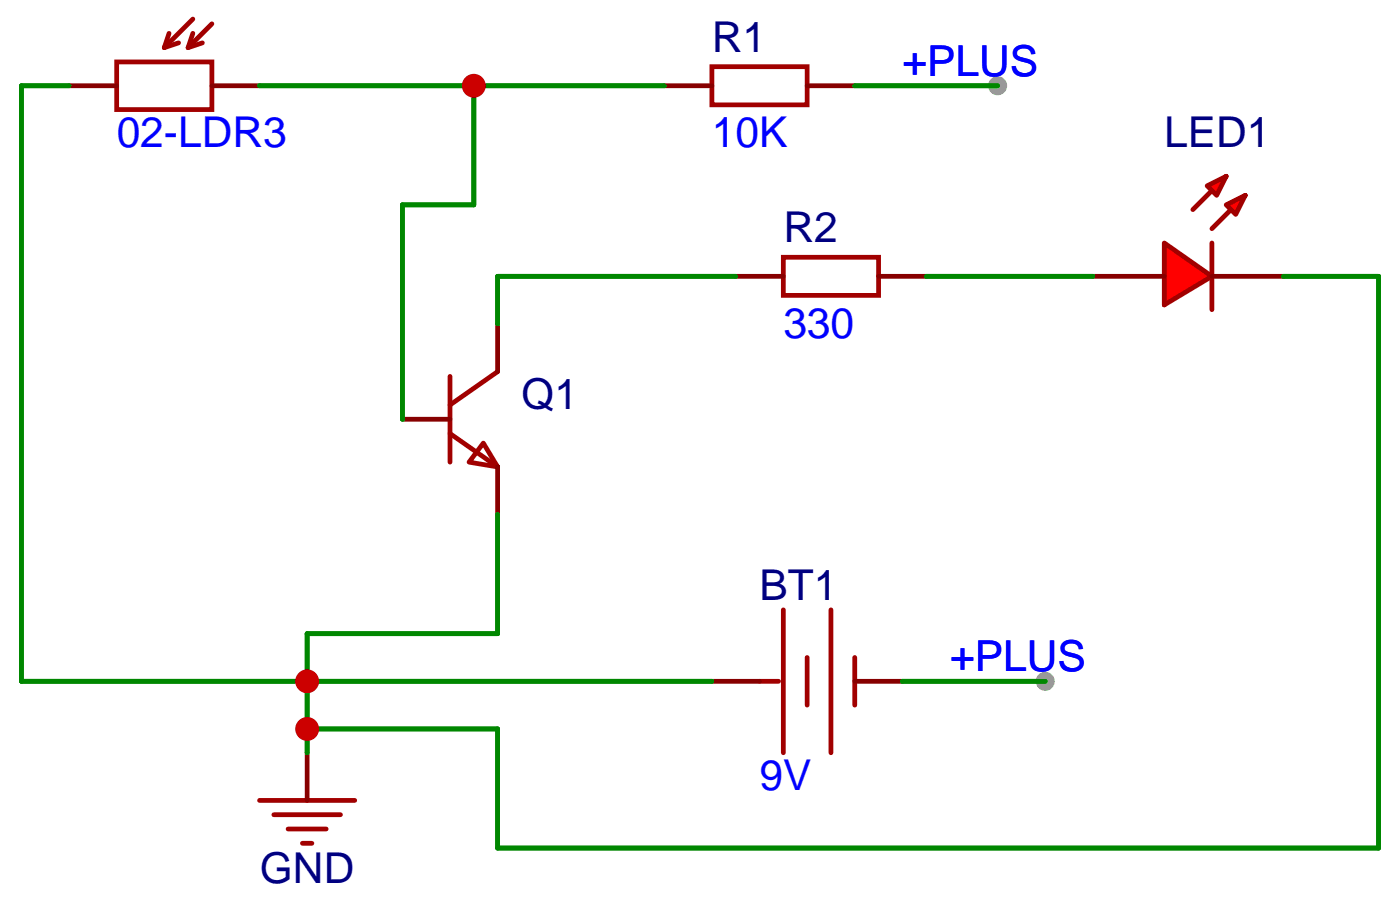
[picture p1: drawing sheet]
<svg xmlns="http://www.w3.org/2000/svg" width="75mm" height="49mm" viewBox="0 0 75 49" stroke-linecap="round" stroke-linejoin="round" font-family="sans-serif">
<g fill="#999">
<circle cx="53.2" cy="4.6" r=".51"/>
<circle cx="55.8" cy="36.3" r=".51"/>
</g>
<g fill="none" stroke="#a10000" stroke-width=".25">
<path d="M6.2 3.3h5.1v2.5h-5.1zM9 1.8l-.2 .7M9.5 2.3l-.7 .2M10.3 1l-1.5 1.5M10.3 1.8l-.3 .7M10.8 2.3l-.8 .2M11.3 1.3l-1.3 1.2M26.5 19.8l-2.5 1.8M38 3.6h5.1v2h-5.1zM64.6 13v3.5M24 23.1l2.5 1.8M24 20.1v4.5"/>
<path d="M25.8 23.6l.7 1.3-1.5-.3z"/>
</g>
<path d="M3.7 4.6h2.5M11.3 4.6h2.5M26.5 17.3v2.5M35.4 4.6h2.6M43.1 4.6h2.5M21.5 22.4h2.5M26.5 24.9v2.5" fill="none" stroke="#870000" stroke-width=".25"/>
<g fill="#f00" stroke="#a10000" stroke-width=".25">
<path d="M62.1 13l2.5 1.7-2.5 1.6z"/>
<path d="M64.4 9.9l1-.5-.5 1z"/>
<path d="M65.4 10.9l1-.5-.5 1z"/>
</g>
<path d="M41.8 13.7h5.1v2h-5.1zM64.6 10.2l-1 1M65.7 11.2l-1.1 1M40.5 36.3h1M41.8 32.5v7.6M43.1 35.1v2.5M44.3 32.5v7.6M45.6 35.1v2.5M13.8 42.7h5.1M14.6 43.4h3.6M15.4 44.2h2M16.1 45h.5" fill="none" stroke="#a10000" stroke-width=".25"/>
<path d="M39.2 14.7h2.6M46.9 14.7h2.5M58.3 14.7h3.8M64.6 14.7h3.9M38 36.3h2.5M45.6 36.3h2.5M16.4 40.1v2.6" fill="none" stroke="#870000" stroke-width=".25"/>
<path d="M3.7 4.6h-2.6v31.7h36.9M13.8 4.6h21.6M25.3 4.6v6.3h-3.8v11.5M39.2 14.7h-12.7v2.6M45.6 4.6h7.6M49.4 14.7h8.9M68.5 14.7h5v30.5h-47v-6.3h-10.1M26.5 27.4v6.4h-10.1v6.3M48.1 36.3h7.7" fill="none" stroke="#008700" stroke-width=".25"/>
<g fill="#c00">
<circle cx="16.4" cy="36.3" r=".63"/>
<circle cx="16.4" cy="38.9" r=".63"/>
<circle cx="25.3" cy="4.6" r=".63"/>
</g>
<g font-size="2.3" fill="#000080">
<text x="38" y="2.8">R1</text>
<text x="62.1" y="7.8">LED1</text>
<text x="41.8" y="12.9">R2</text>
<text x="27.8" y="21.8">Q1</text>
<text x="40.5" y="32">BT1</text>
<text x="13.9" y="47.1">GND</text>
</g>
<g font-size="2.3" fill="#00f">
<text x="48.1" y="4">+PLUS</text>
<text x="6.2" y="7.8">02-LDR3</text>
<text x="38" y="7.8">10K</text>
<text x="41.8" y="18">330</text>
<text x="50.7" y="35.8">+PLUS</text>
<text x="40.5" y="42.1">9V</text>
</g>
</svg>
